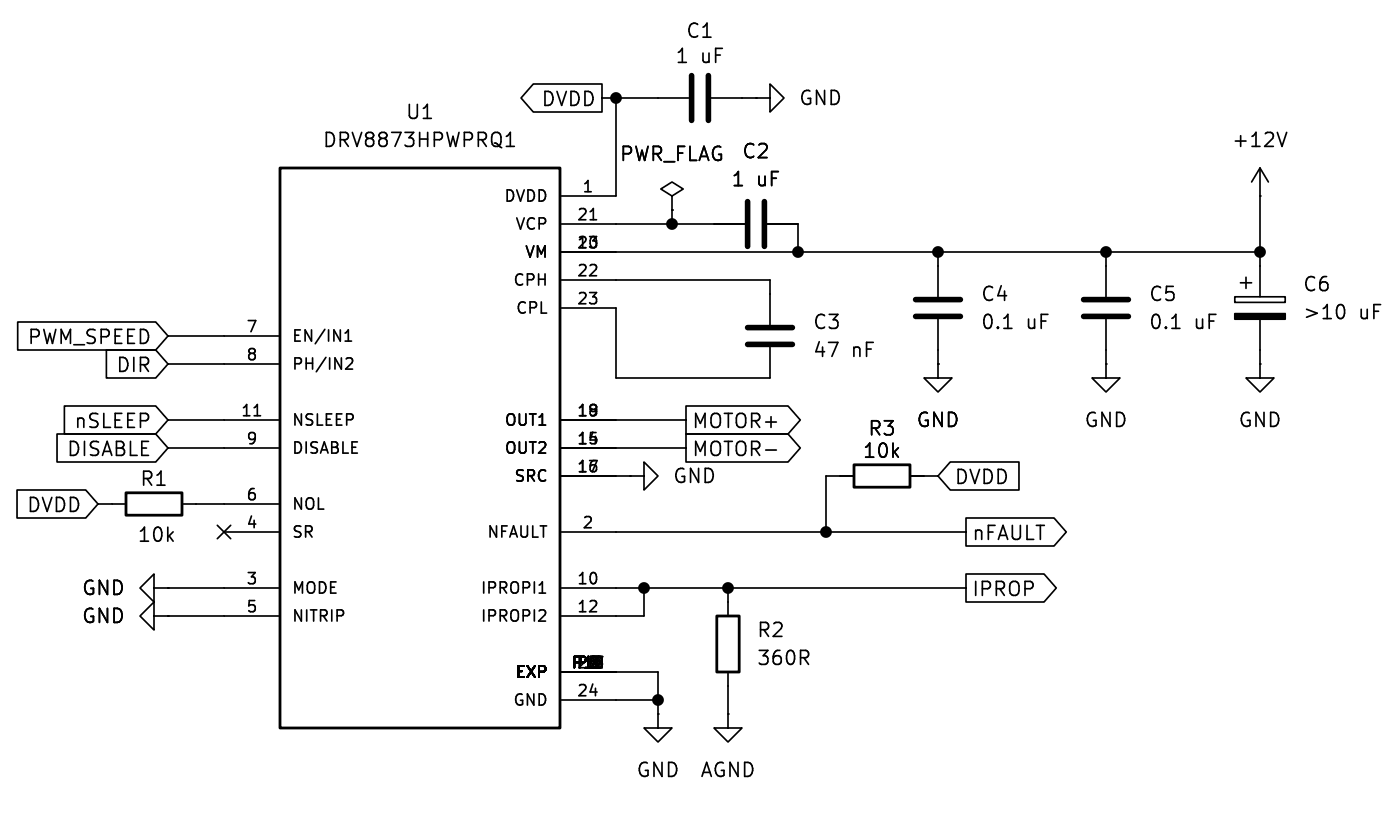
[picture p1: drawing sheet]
<svg xmlns="http://www.w3.org/2000/svg" width="127mm" height="76mm" viewBox="0 0 127 76" stroke-linecap="round" stroke-linejoin="round" font-family="sans-serif">
<g fill="none" stroke="#000" stroke-width=".15">
<path d="M45.9 13.3h.8M46.1 12.3l.2-.3v1.3M48.4 7.6h6.2v2.6h-6.2l-1.1-1.3zM53.5 19.9h.6M54.6 8.9h7.9M55.9 8.9v8.9h-5.1M61 17.8l1-.7-1-.6-1.1 .6 1.1 .7v1.3M61 19.1h.1M61 19.1v1.2M64.5 8.9h4.1M68.6 8.9h1.2v-1.3l1.3 1.3-1.3 1.3v-1.3M68.6 8.9h.1"/>
<path d="M114.3 17.8h.1M114.3 15.2l-.8 1.3M114.3 15.2v11.7M114.3 15.2l.8 1.3M116.7 12l-.4 1.3M1.6 29.2h12.5l1.1 1.3-1.1 1.3h-12.5zM5.2 39.4h8.9l1.1 1.2-1.1 1.3h-8.9zM5.8 36.8h8.3l1.1 1.3-1.1 1.3h-8.3zM9.6 31.7h4.5l1.1 1.3-1.1 1.3h-4.5zM15.2 38.1h10.2M15.2 30.5h10.2M15.2 33h10.2"/>
<path d="M23.1 37.7h.5M31.3 30.9h.6M31.3 30.2l.3-.3v1M31.4 32.6l.4-.1 .1 .1 .1 .2-.6 .7h.6M50.8 25.4h19v4.1M50.8 27.9h5.1v6.4h13.9v-2.8M50.8 38.1h11.4M50.8 22.9h63.5M50.8 20.3h16.8M62.2 36.8h9.3l1.1 1.3-1.1 1.3h-9.3zM62.2 39.4h9.3l1.1 1.2-1.1 1.3h-9.3zM69.6 20.3h2.8v2.6"/>
<path d="M85.1 33v1.3h1.3l-1.3 1.3-1.3-1.3h1.3M85.1 33h.1M85.1 22.9v4M85.1 29v4M91.1 29.8h.7M100.3 33v1.3h1.3l-1.3 1.3-1.2-1.3h1.2M100.3 33h.1M100.3 22.9v4M100.3 29v4M106.3 29.8h.7M112 26.9h4.6v.5h-4.6zM112.5 25.7h1"/>
<path d="M113 25.1v1.1M114.3 33v1.3h1.3l-1.3 1.3-1.3-1.3h1.3M114.3 33h.1M114.3 29v4M121.7 27.6a.79 .79 0 0 1 0 1.3M1.5 44.4h6.3l1.1 1.3-1.1 1.3h-6.3zM8.9 45.7h2.5M14 55.9v-1.3l-1.3 1.3 1.3 1.3v-1.3h1.2M14 53.3v-1.2l-1.3 1.2 1.3 1.3v-1.3h1.2M15.2 55.9h.1M15.2 53.3h.1M15.2 40.6h10.2"/>
<path d="M15.2 53.3h10.2M15.2 55.9h10.2M16.5 45.7h8.9M19.7 47.7l1.2 1.2M20.3 48.3h5.1M20.9 47.7l-1.2 1.2M48.9 53.8h.6M50.8 40.6h11.4M50.8 48.3h36.8M50.8 53.3h36.8M50.8 43.2h6.3M57.1 43.2h1.3v-1.3l1.3 1.3-1.3 1.3v-1.3"/>
<path d="M57.1 43.2h.1M58.4 53.3v2.6h-7.6M66 53.3v2.6M69.5 40.8h.9M77.5 43.2h-2.6v5.1M82.5 43.2h2.6M86.2 41.9h6.2v2.6h-6.2l-1.1-1.3zM87.6 47h8l1.1 1.3-1.1 1.2h-8zM87.6 52.1h7.1l1.1 1.2-1.1 1.3h-7.1zM50.8 61h8.9v3.8M50.8 63.5h8.9M59.7 64.8v1.2h1.3l-1.3 1.3-1.3-1.3h1.3"/>
<path d="M59.7 64.8h.1M66 64.8v1.2h1.3l-1.3 1.3-1.2-1.3h1.2M66 64.8h.1M66 61v3.8"/>
</g>
<path d="M62.7 6.9v4M64.3 6.9v4M67.8 18.3v4.1M69.3 18.3v4.1M67.8 31.2h4.1M67.8 29.7h4.1M83.1 28.7h4M83.1 27.2h4M98.3 28.7h4.1M98.3 27.2h4.1" fill="none" stroke="#000" stroke-width=".51"/>
<path d="M25.4 15.2h25.4v50.8h-25.4zM11.4 44.7h5.1v2h-5.1zM65 55.9h2.1v5.1h-2.1zM77.5 42.2h5v2h-5z" fill="none" stroke="#000" stroke-width=".25"/>
<g fill="#000" stroke="#000" stroke-width=".15">
<path d="M112 28.4h4.6v.6h-4.6z"/>
<circle cx="55.9" cy="8.9" r=".46"/>
<circle cx="61" cy="20.3" r=".46"/>
<circle cx="72.4" cy="22.9" r=".46"/>
<circle cx="85.1" cy="22.9" r=".46"/>
<circle cx="100.3" cy="22.9" r=".46"/>
<circle cx="114.3" cy="22.9" r=".46"/>
<circle cx="58.4" cy="53.3" r=".46"/>
<circle cx="66" cy="53.3" r=".46"/>
<circle cx="74.9" cy="48.3" r=".46"/>
<circle cx="59.7" cy="63.5" r=".46"/>
</g>
<g font-size="1.8">
<text x="61.2" y="5.9">1</text>
<text x="62.2" y="3.7">C1</text>
<text x="63.6" y="5.9">uF</text>
<text x="36.7" y="11">U1</text>
<text x="49" y="9.8">DVDD</text>
<text x="72.4" y="9.8">GND</text>
<text x="29.2" y="13.6">DRV8873HPWPRQ1</text>
<text x="56.1" y="14.8">PWR_FLAG</text>
<text x="66.3" y="17.1">1</text>
<text x="67.2" y="14.6">C2</text>
<text x="68.7" y="17.1">uF</text>
<text x="111.7" y="13.6">+12V</text>
<text x="88.9" y="27.5">C4</text>
<text x="104.1" y="27.5">C5</text>
<text x="118.1" y="26.6">C6</text>
<text x="118.1" y="29.2">&gt;10</text>
<text x="123.3" y="29.2">uF</text>
<text x="2.4" y="31.4">PWM_SPEED</text>
<text x="10.5" y="34">DIR</text>
<text x="73.7" y="30.1">C3</text>
<text x="73.7" y="32.6">47</text>
<text x="77.3" y="32.6">nF</text>
<text x="88.9" y="30.1">0.1</text>
<text x="93.1" y="30.1">uF</text>
<text x="104.1" y="30.1">0.1</text>
<text x="108.3" y="30.1">uF</text>
<text x="6" y="41.6">DISABLE</text>
<text x="6.7" y="39.1">nSLEEP</text>
<text x="62.7" y="39.1">MOTOR+</text>
<text x="62.7" y="41.6">MOTOR-</text>
<text x="78.2" y="41.8">10k</text>
<text x="78.7" y="39.7">R3</text>
<text x="83.1" y="39">GND</text>
<text x="98.3" y="39">GND</text>
<text x="112.3" y="39">GND</text>
<text x="2.4" y="46.7">DVDD</text>
<text x="12.6" y="44.3">R1</text>
<text x="61" y="44">GND</text>
<text x="86.5" y="44.1">DVDD</text>
<text x="12.4" y="49.4">10k</text>
<text x="88.1" y="49.2">nFAULT</text>
<text x="7.3" y="56.7">GND</text>
<text x="7.3" y="54.2">GND</text>
<text x="68.6" y="58">R2</text>
<text x="88.1" y="54.3">IPROP</text>
<text x="68.6" y="60.6">360R</text>
<text x="57.7" y="70.7">GND</text>
<text x="63.5" y="70.7">AGND</text>
</g>
<g font-size="1.4">
<text x="52.7" y="17.5">1</text>
<text x="45.6" y="18.5">DVDD</text>
<text x="46.6" y="21.1">VCP</text>
<text x="47.5" y="23.6">VM</text>
<text x="52.2" y="22.6">13</text>
<text x="52.2" y="20.1">21</text>
<text x="46.4" y="26.1">CPH</text>
<text x="46.7" y="28.7">CPL</text>
<text x="52.2" y="25.1">22</text>
<text x="52.2" y="27.7">23</text>
<text x="22.2" y="30.2">7</text>
<text x="22.2" y="32.8">8</text>
<text x="26.4" y="31.2">EN/IN1</text>
<text x="26.4" y="33.8">PH/IN2</text>
<text x="21.8" y="37.8">11</text>
<text x="22.2" y="40.4">9</text>
<text x="26.4" y="38.8">NSLEEP</text>
<text x="26.4" y="41.4">DISABLE</text>
<text x="45.7" y="41.4">OUT2</text>
<text x="45.7" y="38.8">OUT1</text>
<text x="52.2" y="40.4">14</text>
<text x="52.2" y="37.8">18</text>
<text x="53" y="40.4">5</text>
<text x="53" y="37.8">9</text>
<text x="22.2" y="45.5">6</text>
<text x="26.4" y="46.5">NOL</text>
<text x="46.5" y="43.9">SRC</text>
<text x="52.2" y="42.9">16</text>
<text x="53" y="42.9">7</text>
<text x="22.2" y="53.1">3</text>
<text x="22.2" y="48">4</text>
<text x="26.4" y="49">SR</text>
<text x="44.1" y="49">NFAULT</text>
<text x="52.2" y="53.1">10</text>
<text x="52.7" y="48">2</text>
<text x="22.2" y="55.6">5</text>
<text x="26.4" y="54.1">MODE</text>
<text x="26.4" y="56.6">NITRIP</text>
<text x="43.5" y="54.1">IPROPI1</text>
<text x="43.5" y="56.6">IPROPI2</text>
<text x="52.2" y="55.6">12</text>
<text x="46.4" y="64.2">GND</text>
<text x="46.6" y="61.7">EXP</text>
<text x="52.2" y="60.7">251</text>
<text x="52.2" y="63.2">24</text>
<text x="53.2" y="60.7">24</text>
<text x="53.2" y="60.7">7</text>
</g>
</svg>
